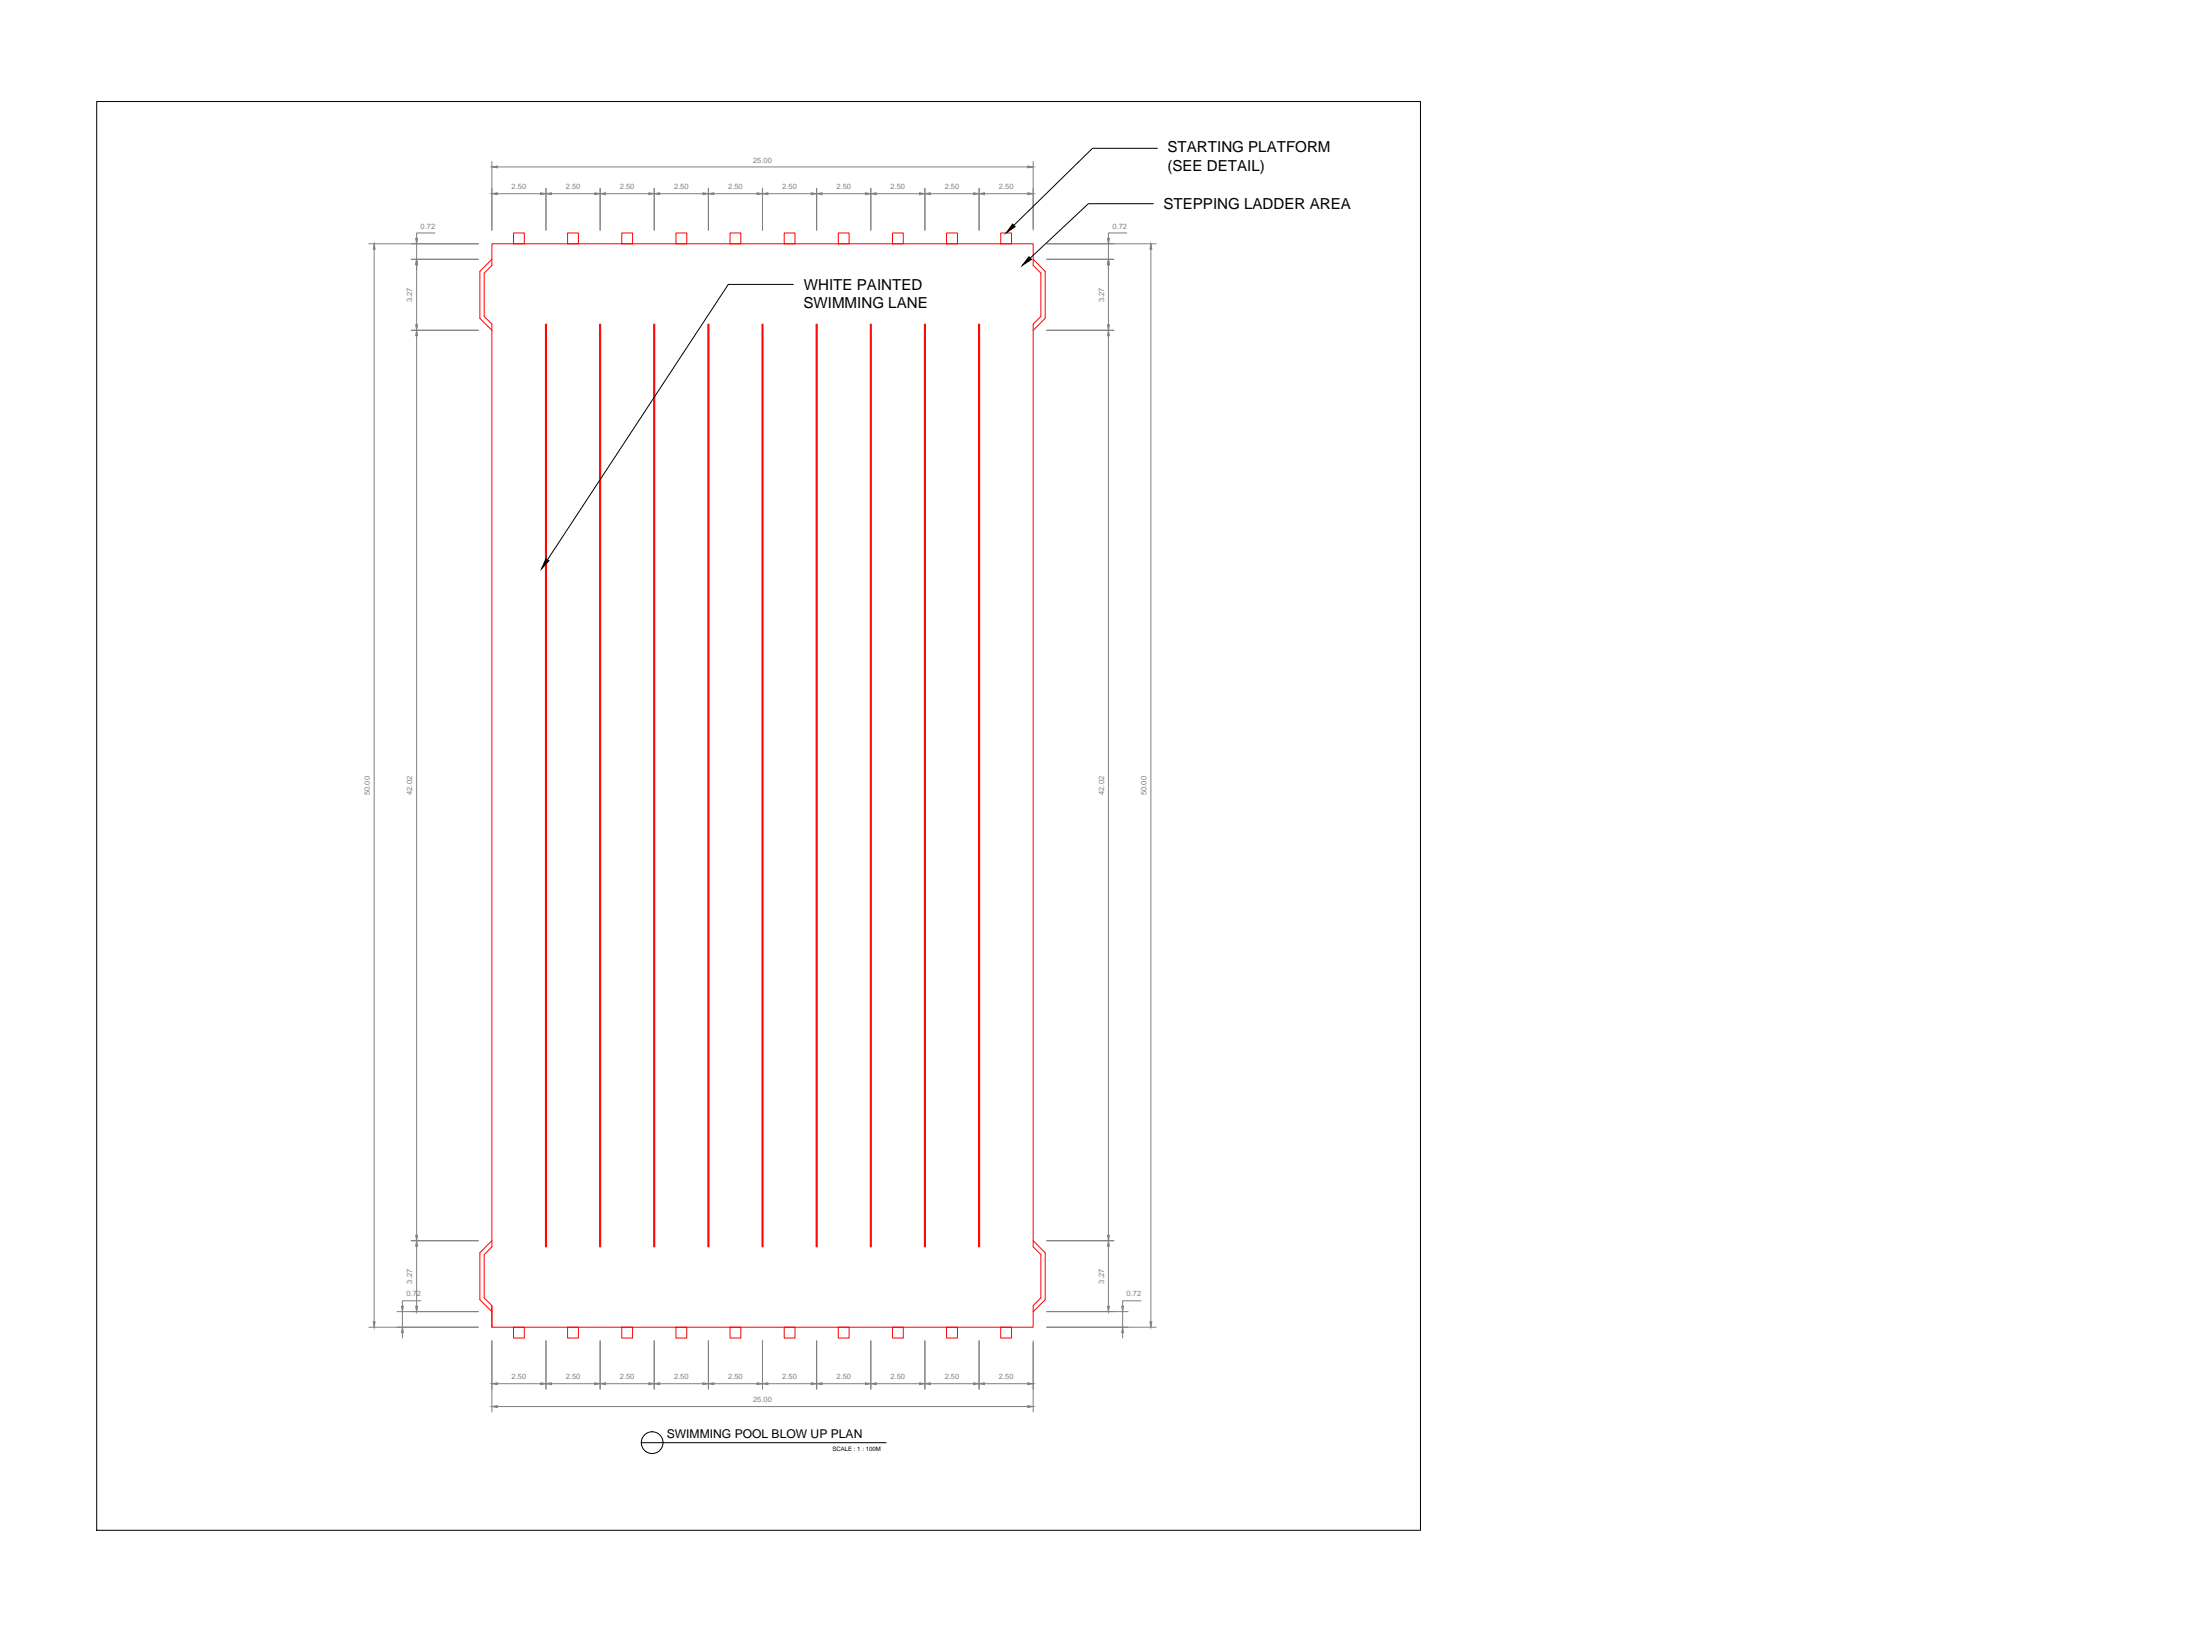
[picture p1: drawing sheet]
<svg xmlns="http://www.w3.org/2000/svg" width="1016mm" height="762mm" viewBox="0 0 1016 762" stroke-linecap="round" stroke-linejoin="round" font-family="sans-serif">
<!-- layer: SPORTS -->
<g fill="none" stroke="#f00" stroke-width=".46">
<path d="M227 120l-5 5v22l5 5M237 108h5v5h-5zM262 108h5v5h-5zM287 108h5v5h-5zM312 108h5v5h-5zM337 108h5v5h-5zM362 108h5v5h-5zM387 108h5v5h-5zM412 108h5v5h-5zM437 108h5v5h-5zM462 108h5v5h-5zM477 120l6 5v22l-6 5"/>
<path d="M252 150v425M277 150v425M302 150v425M327 150v425M352 150v425M377 150v425M402 150v425M427 150v425M452 150v425M227 573l-5 5v22l5 5M477 573l6 5v22l-6 5M227 603v10h250v-10l4-4v-20l-4-4v-425l4-4v-20l-4-3v-10h-250v10l-3 3v20l3 4v425l-3 4v20l3 4v10"/>
<path d="M237 613h5v5h-5zM262 613h5v5h-5zM287 613h5v5h-5zM312 613h5v5h-5zM337 613h5v5h-5zM362 613h5v5h-5zM387 613h5v5h-5zM412 613h5v5h-5zM437 613h5v5h-5zM462 613h5v5h-5z"/>
</g>
<!-- layer: DIM -->
<g fill="none" stroke="#808080" stroke-width=".46">
<path d="M227 75v31M230 77h245M477 75v31M230 89h20M252 87v19M255 89h20M277 87v19M280 89h20M302 87v19M305 89h20M327 87v19M330 89h20"/>
<path d="M352 87v19M355 89h20M377 87v19M380 89h20M402 87v19M405 89h20M427 87v19M430 89h20M452 87v19M455 89h20M170 113h51M173 115v495"/>
<path d="M190 120h31M192 113v7M201 108h-9v2M483 113h51M483 120h31M512 113v7M520 108h-8v2M531 115v495M192 122v28M512 122v28M190 152h31M192 155v415"/>
<path d="M483 152h31M512 155v415M190 573h31M192 575v28M483 573h31M512 575v28M170 613h51M183 605h38M186 605v8M186 615v3M194 600h-8v3M227 619v33"/>
<path d="M252 619v22M277 619v22M302 619v22M327 619v22M352 619v22M377 619v22M402 619v22M427 619v22M452 619v22M477 619v33M483 613h51M483 605h38"/>
<path d="M518 605v8M518 615v3M527 600h-9v3M230 639h20M255 639h20M280 639h20M305 639h20M330 639h20M355 639h20M380 639h20M405 639h20M430 639h20"/>
<path d="M455 639h20M230 649h245"/>
</g>
<g fill="#808080" stroke="#808080" stroke-width=".46">
<path d="M172 610h1v3z"/>
<path d="M173 113v2h-1z"/>
<path d="M227 649h3v1z"/>
<path d="M475 649h2l-2 1z"/>
<path d="M475 638l2 1h-2z"/>
<path d="M452 639l3-1v1z"/>
<path d="M450 638l2 1h-2z"/>
<path d="M427 639l3-1v1z"/>
<path d="M425 638l2 1h-2z"/>
<path d="M402 639l3-1v1z"/>
<path d="M400 638l2 1h-2z"/>
<path d="M377 639l3-1v1z"/>
<path d="M352 639l3-1v1z"/>
<path d="M375 638l2 1h-2z"/>
<path d="M350 638l2 1h-2z"/>
<path d="M327 639l3-1v1z"/>
<path d="M325 638l2 1h-2z"/>
<path d="M302 639l3-1v1z"/>
<path d="M300 638l2 1h-2z"/>
<path d="M277 639l3-1v1z"/>
<path d="M275 638l2 1h-2z"/>
<path d="M252 639l3-1v1z"/>
<path d="M250 638l2 1h-2z"/>
<path d="M227 639l3-1v1z"/>
<path d="M186 613v2h-1z"/>
<path d="M185 603h1v2z"/>
<path d="M192 603h1l-1 2z"/>
<path d="M192 573l1 2h-1z"/>
<path d="M192 150h1l-1 2z"/>
<path d="M192 120l1 2h-1z"/>
<path d="M192 110h1l-1 3z"/>
<path d="M227 77h3z"/>
<path d="M475 77h2h-2z"/>
<path d="M475 89h2l-2 1z"/>
<path d="M452 89h3v1z"/>
<path d="M450 89h2l-2 1z"/>
<path d="M427 89h3v1z"/>
<path d="M425 89h2l-2 1z"/>
<path d="M402 89h3v1z"/>
<path d="M400 89h2l-2 1z"/>
<path d="M377 89h3v1z"/>
<path d="M352 89h3v1z"/>
<path d="M375 89h2l-2 1z"/>
<path d="M350 89h2l-2 1z"/>
<path d="M327 89h3v1z"/>
<path d="M325 89h2l-2 1z"/>
<path d="M302 89h3v1z"/>
<path d="M300 89h2l-2 1z"/>
<path d="M277 89h3v1z"/>
<path d="M275 89h2l-2 1z"/>
<path d="M252 89h3v1z"/>
<path d="M250 89h2l-2 1z"/>
<path d="M227 89h3v1z"/>
<path d="M531 610h1l-1 3z"/>
<path d="M531 113l1 2h-1z"/>
<path d="M518 613l1 2h-1z"/>
<path d="M518 603h1l-1 2z"/>
<path d="M511 603h1v2z"/>
<path d="M512 573v2h-1z"/>
<path d="M511 150h1v2z"/>
<path d="M512 120v2h-1z"/>
<path d="M511 110h1v3z"/>
<path d="M192 152l1 3h-1z"/>
<path d="M192 570h1l-1 3z"/>
<path d="M511 570h1v3z"/>
<path d="M512 152v3h-1z"/>
</g>
<!-- layer: 0 -->
<path d="M468 103l1 2-4 3zM475 118l1 2-4 3zM252 258l2 1-4 4z" fill="#000" stroke="#000" stroke-width=".46"/>
<g fill="none" stroke="#000" stroke-width=".46">
<path d="M535 68h-30l-37 36M533 94h-30l-27 25M366 131h-30l-83 127M296 666h113"/>
<circle cx="301" cy="666" r="5"/>
</g>
<!-- layer: VIEWPORT -->
<path d="M45 47h611v659h-611z" fill="none" stroke="#000" stroke-width=".46"/>
<g font-size="7">
<text x="539" y="70">STARTING PLATFORM</text>
<text x="539" y="79">(SEE DETAIL)</text>
<text x="537" y="97">STEPPING LADDER AREA</text>
<text x="371" y="134">WHITE PAINTED</text>
<text x="371" y="142">SWIMMING LANE</text>
</g>
<text font-size="5.6" x="308" y="664">SWIMMING POOL BLOW UP PLAN</text>
<g font-size="3.5" fill="#808080">
<text x="348" y="75">25.00</text>
<text x="236" y="87">2.50</text>
<text x="261" y="87">2.50</text>
<text x="286" y="87">2.50</text>
<text x="311" y="87">2.50</text>
<text x="336" y="87">2.50</text>
<text x="361" y="87">2.50</text>
<text x="386" y="87">2.50</text>
<text x="411" y="87">2.50</text>
<text x="436" y="87">2.50</text>
<text x="461" y="87">2.50</text>
<text x="194" y="105">0.72</text>
<text x="514" y="105">0.72</text>
<text x="190" y="139" transform="rotate(-90 190 139)">3.27</text>
<text x="510" y="139" transform="rotate(-90 510 139)">3.27</text>
<text x="171" y="367" transform="rotate(-90 171 367)">50.00</text>
<text x="190" y="367" transform="rotate(-90 190 367)">42.02</text>
<text x="510" y="367" transform="rotate(-90 510 367)">42.02</text>
<text x="529" y="367" transform="rotate(-90 529 367)">50.00</text>
<text x="190" y="592" transform="rotate(-90 190 592)">3.27</text>
<text x="510" y="592" transform="rotate(-90 510 592)">3.27</text>
<text x="188" y="598">0.72</text>
<text x="520" y="598">0.72</text>
<text x="236" y="637">2.50</text>
<text x="261" y="637">2.50</text>
<text x="286" y="637">2.50</text>
<text x="311" y="637">2.50</text>
<text x="336" y="637">2.50</text>
<text x="361" y="637">2.50</text>
<text x="386" y="637">2.50</text>
<text x="411" y="637">2.50</text>
<text x="436" y="637">2.50</text>
<text x="461" y="637">2.50</text>
<text x="348" y="647">25.00</text>
</g>
<text font-size="2.8" x="384" y="670">SCALE : 1 : 100M</text>
</svg>
